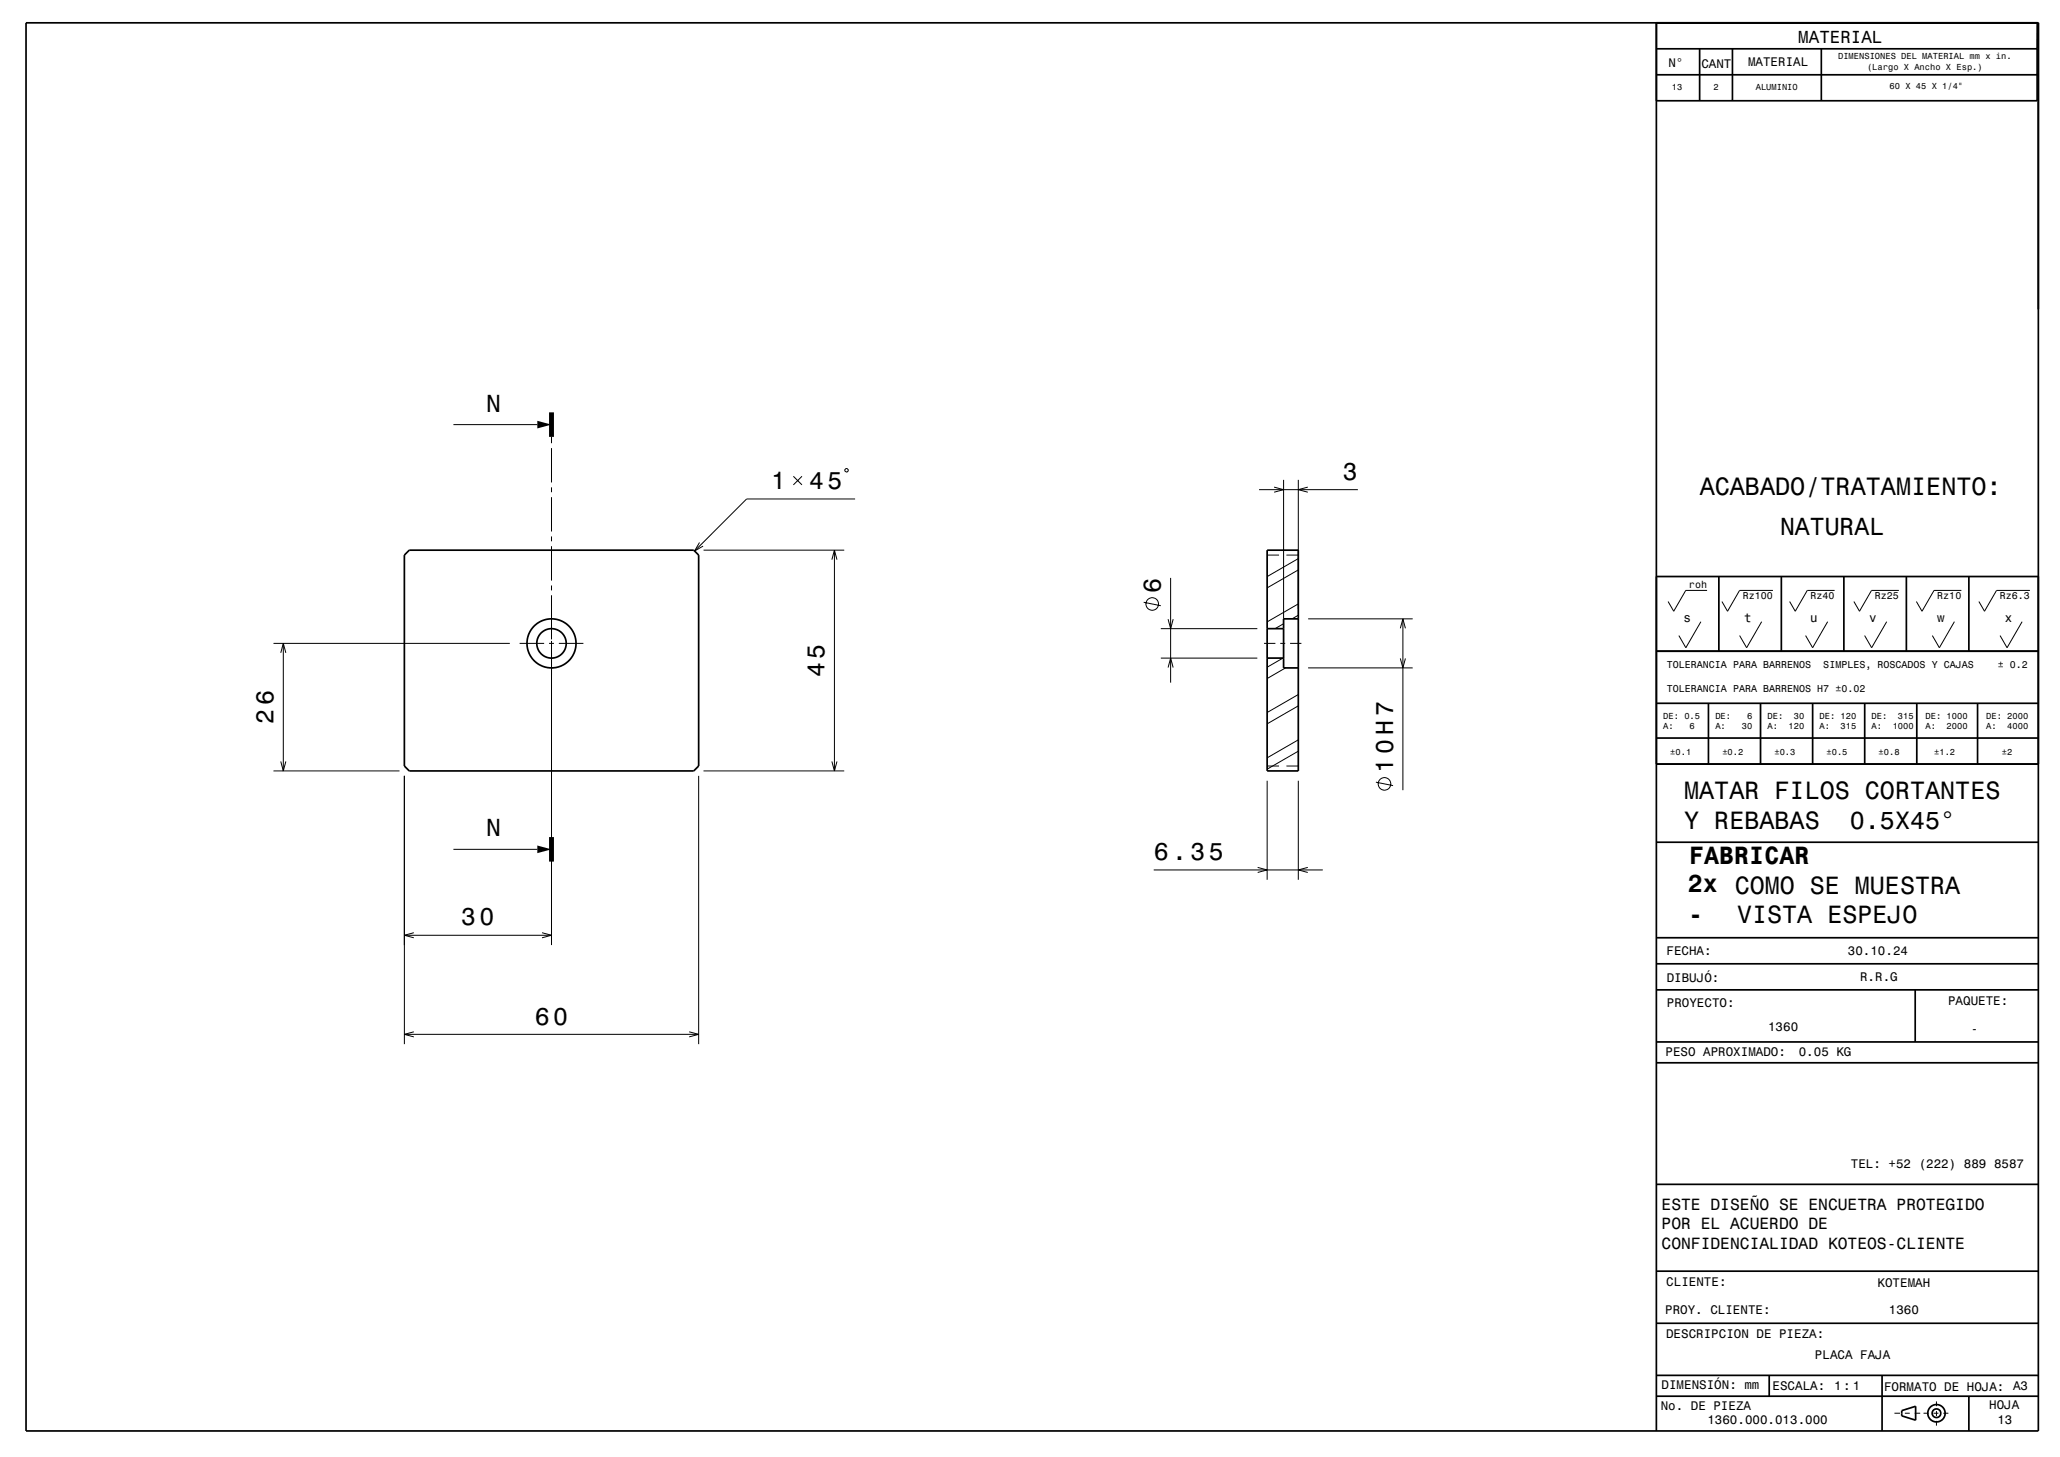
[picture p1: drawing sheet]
<svg xmlns="http://www.w3.org/2000/svg" width="420mm" height="297mm" viewBox="0 0 420 297" stroke-linecap="round" stroke-linejoin="round" font-family="sans-serif">
<g fill="none" stroke="#000" stroke-width=".2">
<path d="M92.4 86.6h17.1M112.4 89.1v1.2M112.4 91.3v7M112.4 99.3v1M161.8 97.1l1.7 1.7M163.5 97.1l-1.7 1.7M172.5 95.5h.2l.2 .2v.3l-.2 .2h-.2l-.3-.2v-.3zM256.7 99.8h20.2M259.8 99.3l1.9 .5-1.9 .5M261.7 97.8v28.3M264.7 97.8v26.3M266.6 99.3l-1.9 .5 1.9 .5"/>
<path d="M112.4 101.3v7M112.4 109.3v1M112.4 111.3v7M112.4 119.3v1M142.6 110.6l-1 1.7 1.7-1M143.4 112.1h28.7M169.6 114.1l.5-2 .5 2M170.1 112.1v45M174.3 101.7h-22.1l-10.6 10.6M238.7 117.8v21.3M258.4 113.1h2.4M262.3 113.1h2.4"/>
<path d="M264.7 116.2l-6.3 3.6M264.7 113.9l-6.3 3.6M55.8 131.1h48.1M57.2 133.1l.6-2 .5 2M57.8 131.1v26M105.9 131.1h5M111.9 131.1h1M112.4 121.3v9M112.4 130.6v62M113.9 131.1h5M233.2 122.8l3.5 .7M236.7 134.2h19.7"/>
<path d="M236.7 128.2h19.7M238.2 136.1l.5-1.9 .5 1.9M238.2 126.2l.5 2 .5-2M257.7 131.1h2.3M261 131.1h1M261.6 134.2l-3.2 1.8M261.7 127.1l-1.7 1.1M262.1 136.1l-3.7 2.2M263 131.1h2.3M264.7 125.4l-1.3 .7M264.7 123.1l-6.3 3.7M266.7 136.1h21.3"/>
<path d="M266.7 126.1h21.3M285.5 134.2l.5 1.9 .5-1.9M285.5 128.1l.5-2 .5 2M286 126.1v35M346.8 126.7l-3.1 5.3-1.4-2.4M348 120.4h-4.3l-2.5 4.2-1.1-2M359.2 126.7l-3.1 5.3-1.4-2.4M361.5 120.4h-6.8l-2.5 4.2-1.1-2M372.6 126.7l-3 5.3-1.5-2.4M374.1 120.4h-5.6l-2.5 4.2-1.1-2M384.7 126.7l-3.1 5.3-1.4-2.4M387.2 120.4h-5.6l-2.5 4.2-1.1-2"/>
<path d="M398.5 126.7l-3.1 5.3-1.4-2.4M399.9 120.4h-5.6l-2.4 4.2-1.2-2M412.3 126.7l-3.1 5.3-1.4-2.4M413.9 120.4h-6.8l-2.5 4.2-1.1-2M55.8 157.1h25.6M57.2 155.2l.6 1.9 .5-1.9M82.4 158.2v54.6M142.4 158.2v54.6M143.4 157.1h28.7M169.6 155.2l.5 1.9 .5-1.9M258.4 159.1v20.2M258.4 156.2h2.4"/>
<path d="M262.3 156.2h2.4M264.7 153.1l-6.3 3.7M264.7 143.9l-6.3 3.7M264.7 150.8l-6.3 3.7M264.7 141.6l-6.3 3.6M264.7 159.1v20.2M280.5 159.4l3.5 .7M92.4 173.1h17.1M235.2 177.3h34.5M256.4 176.8l2 .5-2 .5M266.6 176.8l-1.9 .5 1.9 .5M82.4 190.6h30"/>
<path d="M84.4 190.1l-2 .5 2 .6M110.5 190.1l1.9 .5-1.9 .6M82.4 210.8h60M84.4 210.3l-2 .5 2 .6M140.5 210.3l1.9 .5-1.9 .6M386.2 288.1h1.2M388.4 288.1h1M390.4 288.1h1.1M392.2 288.1h1M394.2 288.1h1M394.8 285.7v.9M394.8 287.6v1"/>
<path d="M394.8 289.6v1M396.2 288.1h1"/>
<circle cx="234.9" cy="123.1" r="1.28"/>
<circle cx="282.3" cy="159.8" r="1.28"/>
</g>
<g fill="none" stroke="#000" stroke-width=".35">
<path d="M5.3 4.7h410.3v287h-410.3zM337.7 4.7v287M337.7 15.2h77.6M337.7 9.9h77.6M346.5 9.9v10.6M353.2 9.9v10.6M371.3 9.9v10.6M415.3 9.9v10.6h-77.6M415.4 4.7l-.1 5.2M83.4 112.1h58l1 1v43.1l-1 .9h-58l-1-.9v-43.1zM258.4 112.1h6.3v45h-6.3zM337.7 117.5h77.9"/>
<path d="M350.4 117.5v15.2M363.2 117.5v15.2M375.9 117.5v15.2M388.7 117.5v15.2M401.4 117.5v15.2M258.4 128.2h3.3M258.4 134.2h3.3M264.7 126.1h-3v10h3M337.7 132.7h77.9M337.7 155.8h77.9M337.7 143.4h77.9M337.7 150.4h77.9"/>
<path d="M348.3 143.4v12.4M358.9 143.4v12.4M369.6 143.4v12.4M380.2 143.4v12.4M390.8 143.4v12.4M403.2 143.4v12.4M337.7 171.7h77.9M337.7 191.2h77.9M337.7 196.5h77.9M337.7 201.8h77.9M337.7 216.6h77.9M337.7 212.4h77.9"/>
<path d="M390.5 201.8v10.6M337.7 259.1h77.9M337.7 241.4h77.9M337.7 269.7h77.9M337.7 284.6h77.9M337.7 280.4h77.9M360.7 280.4v4.2M383.7 280.4v11.3M387.7 287.5l2.9-.8v2.8l-2.9-.9zM401.4 284.6v7.1"/>
<circle cx="112.4" cy="131.1" r="5"/>
<circle cx="112.4" cy="131.2" r="3"/>
<circle cx="394.8" cy="288.1" r=".88"/>
<circle cx="394.8" cy="288.1" r="1.77"/>
</g>
<path d="M112.4 84.1v5M112.4 170.6v5" fill="none" stroke="#000" stroke-width="1" stroke-linecap="butt"/>
<g fill="#000">
<path d="M109.5 85.8l2.9 .8-2.9 .7z" fill-rule="evenodd"/>
<path d="M109.5 172.4l2.9 .7-2.9 .8z" fill-rule="evenodd"/>
</g>
<g font-size="5.1">
<text x="346.5" y="100.8">ACABADO/TRATAMIENTO:</text>
<text x="343.4" y="162.8">MATAR FILOS CORTANTES</text>
<text x="343.4" y="168.9">Y REBABAS</text>
<text x="377.2" y="168.9">0.5X45°</text>
<text x="344.4" y="176.2">FABRICAR</text>
<text x="344.1" y="181.8">2x COMO SE MUESTRA</text>
<text x="344.2" y="188.1">-</text>
<text x="354.2" y="188.2">VISTA ESPEJO</text>
</g>
<g font-size="5">
<text x="99.1" y="83.9">N</text>
<text x="157.2" y="99.7">1</text>
<text x="165" y="99.7">45</text>
<text x="273.8" y="97.8">3</text>
<text x="362.9" y="109">NATURAL</text>
<text x="236.7" y="120.8" transform="rotate(-90 236.7 120.8)">6</text>
<text x="168.1" y="138" transform="rotate(-90 168.1 138)">45</text>
<text x="55.8" y="147.5" transform="rotate(-90 55.8 147.5)">26</text>
<text x="284" y="157.5" transform="rotate(-90 284 157.5)">10 H7</text>
<text x="99.1" y="170.5">N</text>
<text x="235.2" y="175.3">6.35</text>
<text x="94.1" y="188.6">30</text>
<text x="109.1" y="208.8">60</text>
</g>
<text font-size="3.6" x="366.7" y="8.8">MATERIAL</text>
<g font-size="3.3">
<text x="338.8" y="246.6">ESTE DISEÑO SE ENCUETRA PROTEGIDO</text>
<text x="338.8" y="250.5">POR EL ACUERDO DE</text>
<text x="338.8" y="254.5">CONFIDENCIALIDAD KOTEOS-CLIENTE</text>
</g>
<g font-size="2.6">
<text x="343.2" y="126.7">s</text>
<text x="355.6" y="126.7">t</text>
<text x="369.1" y="126.7">u</text>
<text x="381.1" y="126.7">v</text>
<text x="394.9" y="126.7">w</text>
<text x="408.7" y="126.7">x</text>
<text x="339.8" y="194.6">FECHA:</text>
<text x="376.8" y="194.7">30.10.24</text>
<text x="339.8" y="200.2">DIBUJÓ:</text>
<text x="379.3" y="199.9">R.R.G</text>
<text x="339.8" y="205.3">PROYECTO:</text>
<text x="397.2" y="204.9">PAQUETE:</text>
<text x="339.6" y="215.2">PESO APROXIMADO:</text>
<text x="360.5" y="210.2">1360</text>
<text x="366.7" y="215.2">0.05 KG</text>
<text x="401.9" y="210.6">-</text>
<text x="377.4" y="238">TEL: +52 (222) 889 8587</text>
<text x="339.7" y="262.1">CLIENTE:</text>
<text x="382.8" y="262.3">KOTEMAH</text>
<text x="339.5" y="267.8">PROY. CLIENTE:</text>
<text x="385.1" y="267.8">1360</text>
<text x="339.7" y="272.8">DESCRIPCION DE PIEZA:</text>
<text x="370" y="277.1">PLACA FAJA</text>
<text x="338.6" y="287.3">No. DE PIEZA</text>
<text x="338.8" y="283.2">DIMENSIÓN: mm</text>
<text x="361.4" y="283.3">ESCALA:</text>
<text x="373.9" y="283.3">1:1</text>
<text x="384.1" y="283.5">FORMATO DE HOJA: A3</text>
<text x="405.6" y="287.2">HOJA</text>
<text x="348.1" y="290.4">1360.000.013.000</text>
<text x="407.2" y="290.3">13</text>
</g>
<g font-size="2.5">
<text x="340.2" y="13.7">N°</text>
<text x="346.9" y="13.8">CANT</text>
<text x="356.4" y="13.5">MATERIAL</text>
</g>
<g font-size="2">
<text x="344.4" y="119.9">roh</text>
<text x="355.3" y="122.2">Rz100</text>
<text x="369.1" y="122.2">Rz40</text>
<text x="382.2" y="122.2">Rz25</text>
<text x="395" y="122.2">Rz10</text>
<text x="407.7" y="122.2">Rz6.3</text>
<text x="339.8" y="136.1">TOLERANCIA PARA BARRENOS</text>
<text x="371.7" y="136.1">SIMPLES, ROSCADOS Y CAJAS</text>
<text x="407.3" y="136.1">± 0.2</text>
<text x="339.8" y="141">TOLERANCIA PARA BARRENOS H7 ±0.02</text>
</g>
<g font-size="1.8">
<text x="374.8" y="12">DIMENSIONES DEL MATERIAL mm x in.</text>
<text x="380.7" y="14.2">(Largo X Ancho X Esp.)</text>
<text x="340.9" y="18.4">13</text>
<text x="349.3" y="18.4">2</text>
<text x="358" y="18.4">ALUMINIO</text>
<text x="385.3" y="18.2">60 X 45 X 1/4&quot;</text>
<text x="339.1" y="146.5">DE: 0.5</text>
<text x="339.1" y="148.6">A:</text>
<text x="344.5" y="148.6">6</text>
<text x="349.7" y="146.5">DE:</text>
<text x="349.7" y="148.6">A:</text>
<text x="355.1" y="148.6">30</text>
<text x="356.2" y="146.5">6</text>
<text x="360.4" y="146.5">DE:</text>
<text x="360.4" y="148.6">A:</text>
<text x="364.7" y="148.6">120</text>
<text x="365.7" y="146.5">30</text>
<text x="371" y="146.5">DE: 120</text>
<text x="371" y="148.6">A:</text>
<text x="375.3" y="148.6">315</text>
<text x="381.6" y="146.5">DE:</text>
<text x="381.6" y="148.6">A:</text>
<text x="385.9" y="148.6">1000</text>
<text x="387" y="146.5">315</text>
<text x="392.6" y="146.5">DE: 1000</text>
<text x="392.6" y="148.6">A:</text>
<text x="396.9" y="148.6">2000</text>
<text x="405" y="146.5">DE: 2000</text>
<text x="405" y="148.6">A:</text>
<text x="409.3" y="148.6">4000</text>
<text x="340.5" y="153.9">±0.1</text>
<text x="351.2" y="153.9">±0.2</text>
<text x="361.8" y="153.9">±0.3</text>
<text x="372.4" y="153.9">±0.5</text>
<text x="383" y="153.9">±0.8</text>
<text x="394.3" y="153.9">±1.2</text>
<text x="408.1" y="153.9">±2</text>
</g>
</svg>
